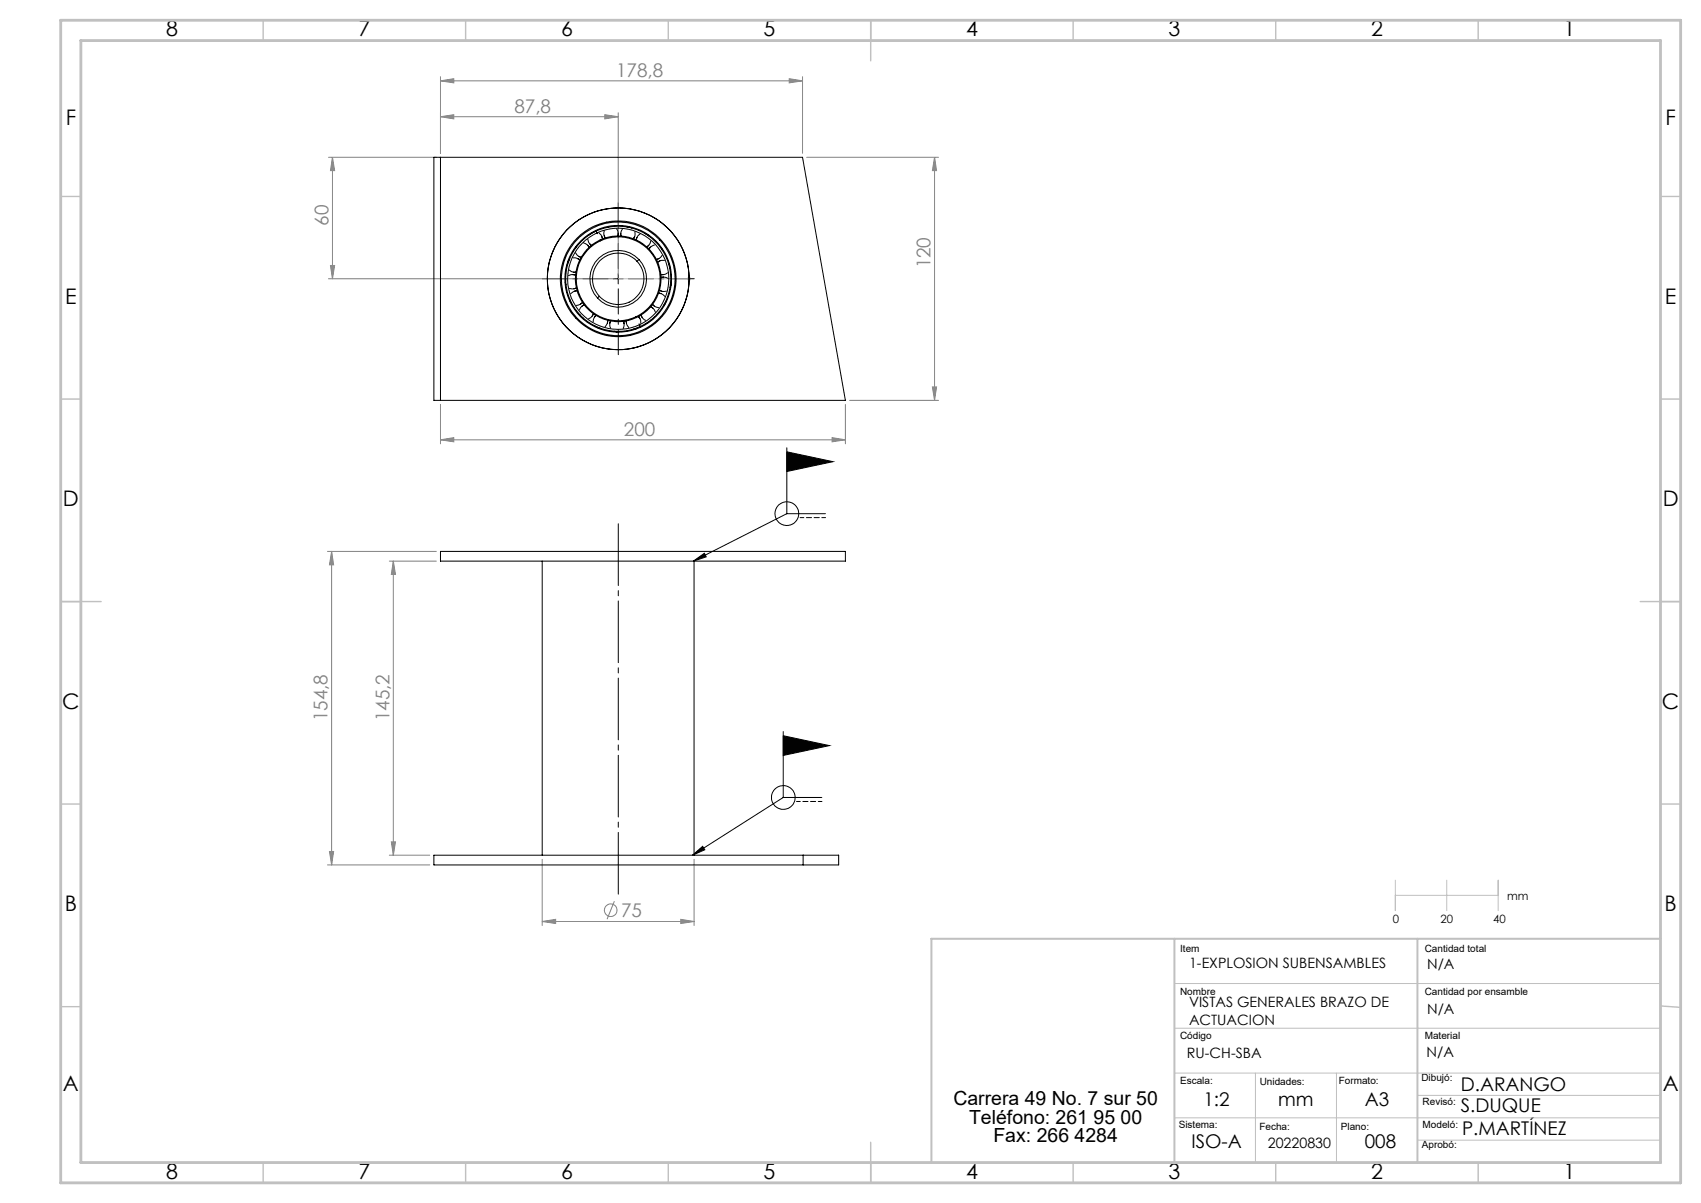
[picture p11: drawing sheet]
<svg xmlns="http://www.w3.org/2000/svg" width="420mm" height="297mm" viewBox="0 0 420 297" stroke-linecap="round" stroke-linejoin="round" font-family="sans-serif">
<g fill="none" stroke="#808080" stroke-width=".25">
<path d="M108.8 20l3.2-.6v1.1zM108.8 18.9v18.9M108.8 20h89.4M194.9 19.4l3.3 .6-3.3 .5zM198.2 18.9v18.9M81.1 38.8h26.6M82.1 38.8l.5 3.3h-1zM82.1 38.8v30M108.8 28.8l3.2-.5v1zM108.8 28.8h43.8M149.3 28.3l3.3 .5-3.3 .5zM152.6 27.8v40"/>
<path d="M199.2 38.8h32.5M230.8 38.8l.4 3.3h-1zM230.8 38.8v60M81.1 68.8h70.6M81.6 65.5h1l-.5 3.3zM108.8 99.8v9.8M208.7 99.8v9.8M209.8 98.8h21.9M230.2 95.5h1l-.4 3.3zM108.8 108.6l3.2-.5v1zM108.8 108.6h99.9M205.5 108.1l3.2 .5-3.2 .5z"/>
<path d="M80.9 136.1h26.8M81.9 136.1v77.4M81.9 136.1l.5 3.3h-1zM96.1 138.5h11.6M97.1 138.5v72.6M97.1 138.5l.5 3.3h-1zM80.9 213.5h25.2M81.4 210.2h1l-.5 3.3zM96.1 211.1h10M96.6 207.9h1l-.5 3.2zM133.9 212.2v16.3M171.4 212.2v16.3"/>
<path d="M133.9 227.5l3.3-.5v1zM133.9 227.5h37.5M151.7 222.5l-1.8 4.4M168.1 227l3.3 .5-3.3 .5z"/>
<circle cx="150.8" cy="224.7" r="1.56"/>
</g>
<g fill="none" stroke="#000" stroke-width=".25">
<path d="M151.4 68.8h2.5M152.6 67.6v2.5M194.3 111.5l11.4 2.5-11.4 2.4zM194.3 110.6v16.2M171.2 138.5l2.7-1.9 .5 .9zM194.3 126.8h9.5M194.3 126.8l-23.1 11.7M193.4 181.6l11.4 2.5-11.4 2.4zM193.4 196.9h9.5M193.4 196.9l-22.4 14.2M193.4 180.6v16.3M171 211.1l2.5-2.2 .5 .9z"/>
<circle cx="194.3" cy="126.8" r="2.92"/>
<circle cx="193.4" cy="196.9" r="2.92"/>
</g>
<g fill="none" stroke="#c0c0c0" stroke-width=".25">
<path d="M169.8 68.5l.7 .7M170.1 68.3v1M170.5 68.5l-.7 .7M170.6 68.8h-18M344.5 217.3v7.5M357.2 217.3v7.5M369.9 217.3v7.5M344.5 221h25.4M290 242.8h120M290 253.9h120M290 264.9h120M290 276h120"/>
<path d="M310 264.9v22.1M330 264.9v22.1M350 270.4h60M350 281.5h60"/>
</g>
<path d="M152.7 221.6v-93.1" fill="none" stroke="#000" stroke-width=".25" stroke-dasharray="15.2 1.3 1.3 1.3" stroke-dashoffset="-.9"/>
<path d="M150.2 68.8h-16.3M152.7 66.3v-16.2M152.7 71.3v16.3M155.2 68.8h16.2" fill="none" stroke="#000" stroke-width=".25" stroke-dasharray="15.2 1.3 1.3 1.3" stroke-dashoffset="9"/>
<path d="M203.8 127.8h-6.2M203 197.9h-6.3" fill="none" stroke="#000" stroke-width=".25" stroke-dasharray="1.3 .6" stroke-dashoffset=".4"/>
<g fill="none" stroke="#c0c0c0" stroke-width=".35">
<path d="M65 5v5M115 5v5M165 5v5M215 5v10M265 5v5M315 5v5M365 5v5M15 48.5h5M410 48.5h5M15 98.5h5M410 98.5h5M15 148.5h10"/>
<path d="M405 148.5h10M15 198.5h5M410 198.5h5M15 248.5h5M410 248.4l5 .3M65 287v5M115 287v5M165 287v5M215 282v10M265 287v5M315 287v5M365 287v5"/>
</g>
<path d="M290 231.8v55.2M350 231.8v55.2M410 231.8h-180v55.2" fill="none" stroke="#c0c0c0" stroke-width=".5"/>
<path d="M15 5h400v287h-400zM20 10h390v277h-390z" fill="none" stroke="#c0c0c0" stroke-width=".7"/>
<path d="M171.2 138.5l2.7-1.9 .5 .9zM194.3 111.5v4.9l11.4-2.4zM171 211.1l2.5-2.2 .5 .9zM193.4 181.6v4.9l11.4-2.4z" fill="#000"/>
<g fill="#808080">
<path d="M149.3 28.3l3.3 .5-3.3 .5zM108.8 28.8l3.2-.5v1z"/>
<path d="M81.6 65.5h1l-.5 3.3zM82.1 38.8l.5 3.3h-1z"/>
<path d="M194.9 19.4l3.3 .6-3.3 .5zM108.8 20l3.2-.6v1.1z"/>
<path d="M133.9 227.5l3.3-.5v1zM168.1 227l3.3 .5-3.3 .5zM108.8 108.6l3.2-.5v1zM205.5 108.1l3.2 .5-3.2 .5z"/>
<path d="M81.9 136.1l.5 3.3h-1zM81.4 210.2h1l-.5 3.3zM97.1 138.5l.5 3.3h-1zM96.6 207.9h1l-.5 3.2zM230.8 38.8l.4 3.3h-1zM230.2 95.5h1l-.4 3.3z"/>
</g>
<g fill="none" stroke="#000" stroke-width=".25">
<path d="M107.1 38.8h91.1l10.5 60h-101.6zM108.8 38.8v60M145.2 59.1l.3 1 .6 .5M146.7 57.3l-1.1 .7M147.1 56.9a13.2 13.2 0 0 0-6.4 17.5 13.2 13.2 0 0 0 17.5 6.4M147.1 56.9a13.2 13.2 0 0 1 17.5 6.4 13.2 13.2 0 0 1-6.4 17.5M147.1 56.9l.1 .1M147.2 57a13 13 0 0 1 17.2 6.4 13 13 0 0 1-6.3 17.2M147.2 57a13 13 0 0 0-6.3 17.3 13 13 0 0 0 17.2 6.3M147.2 57l.2 .5M147.4 57.5a12.5 12.5 0 0 1 16.6 6.1 12.5 12.5 0 0 1-6.1 16.6M147.4 57.5a12.5 12.5 0 0 0-6.1 16.6 12.5 12.5 0 0 0 16.6 6.1"/>
<path d="M147.4 57.5l.1 .2M147.9 57.5l.2 .2a1.57 1.57 0 0 1 .6 1.3M148.2 59.2a10.6 10.6 0 0 1 14 5.2 10.6 10.6 0 0 1-5.1 14M148.2 59.2a10.6 10.6 0 0 0-5.1 14.1 10.6 10.6 0 0 0 14 5.1M148.2 59.2l.1 .2M148.3 59.4a10.4 10.4 0 0 1 13.7 5.1 10.4 10.4 0 0 1-5 13.7M148.3 59.4a10.4 10.4 0 0 0-5 13.8 10.4 10.4 0 0 0 13.7 5M148.6 58.4l.2 .6M149.2 57.1l-.1 .2a1.59 1.59 0 0 0 .4 1.4M149.2 58.2l.2 .6M151.3 55.9l-1.3 .2M152.3 56.6l.3 1-.1 .7"/>
<path d="M152.6 57.6v.7M153.3 57.6l-.1 .7M153.7 56.6l-.3 .6v1.1M154.8 56l1.2 .3M156.7 58.4l-.2 .6M156.7 57.3l.1 .2a1.61 1.61 0 0 1-.4 1.4M157.3 58.6l-.3 .6M158 57.8l-.5 .4-.4 1.1M159.2 57.6l1.1 .7M160.7 59.5l-.2 .6-.8 .9M162.9 59.3a14 14 0 0 0-19.8-.8 14 14 0 0 0-.8 19.9M162.9 59.3a14 14 0 0 1-.7 19.8 14 14 0 0 1-19.9-.7"/>
<path d="M163.1 59.1l-.2 .2M139.7 69v1.3M140.5 64.3l-.4 1.2M140.6 66.7l.5 .4 1.1 .1M140.6 73.7l.5 1.2M141.5 67.8h.6M141.5 63.7h.7l.9 .5M141.6 67.2l.6 .1M142.1 68l-1.1-.2-.6 .2M142.2 62.5l.6 .7 .7 .3M142.3 71a1.66 1.66 0 0 1-1.7 .2M142.3 78.4l-.1 .2"/>
<path d="M142.3 71.2l-.6 .1M142.5 71.7l-.6 .2M142.5 71.8l-.7 .1-.8 .6M142.6 63.8l.6 .3M142.9 60.2l-.8 1M142.9 63.3l.5 .3M143.2 77.7l.9 .9M143.8 74.6l-.5 .5-1 .3M143.9 74.7l-.6 .4M144.1 60l1 .5 .4 .6M144.2 75.2l-.5 .4M144.3 75.3l-.6 .3-.6 .9"/>
<path d="M145.1 60.5l.4 .5M145.6 60.1l.4 .5M146.5 77.4l-.6 1-.6 .3M146.6 77.5l-.4 .5M147.1 77.8l-.3 .5M147.2 77.9l-.5 .5-.2 1M148 73.2l-.5 .4M150 79.1v.7l-.6 .8M150.1 79.1l-.1 .6M150.7 79.2l-.1 .6M150.8 79.3l-.2 .6 .1 1M153.9 79.3l.2 .7-.2 1"/>
<path d="M154 79.3l.1 .6M154.6 79.2l.1 .7M154.7 79.2v.7l.5 .9M157 78.2l.1 .2M157.3 64.5a6.4 6.4 0 0 0-9-.3 6.4 6.4 0 0 0-.3 9M157.3 64.5a6.4 6.4 0 0 1-.4 9 6.4 6.4 0 0 1-8.9-.3M157.6 78.2l.4 .5 .2 1.1M157.7 78.1l.3 .6M157.8 64.1a7 7 0 0 1-.4 9.9 7 7 0 0 1-9.9-.4M157.8 64.1a7 7 0 0 0-9.9-.4 7 7 0 0 0-.4 9.9M157.8 64.1l-.5 .4M157.8 79.9l.1 .3"/>
<path d="M158.2 77.8l.3 .5M158.3 77.7l.3 .7 .8 .7M160.2 60.6l-.4 .4M160.7 75.7l.6 .4 .5 .9M160.7 61l-.5 .4M160.7 75.7l.5 .4M161.1 75.2l.5 .4M161.1 75.1l.5 .5 1 .3M161.6 78.2l-1 .9M161.6 60.5l-.9 .5-.4 .5M162.6 72.4l1.1 .3 .4 .5M162.6 72.3l.6 .2"/>
<path d="M162.7 63.8l-.6 .3M162.8 71.7l.6 .2M162.8 71.6l.7 .3h1M162.8 60.8l.8 1M162.9 64.4l-.6 .3M163.2 68.6a1.55 1.55 0 0 1 1.7 .1M163.4 63.1l-.7 .7-.6 .2M163.8 67.8l-.6 .1M163.8 68.4h-.6M164 64.3l-1 .1-.6 .4M164.4 74.4l-.6 1.1M164.8 67.4l-.2 .1a1.6 1.6 0 0 1-1.4 .2"/>
<path d="M165.1 65l.3 1.2M165.6 69.7l-.1 1.3M147 80.5l.6 .4 .6 .1M151.6 81.8h1.3M157.6 80.8l-.6 .4-.6 .1M157.9 80.2l.2 .4M158.1 80.6l.1 .2M108.8 136.1h99.9v2.4h-99.9zM133.9 138.5v72.6M171.4 138.5v72.6M107.1 211.1h100v2.4h-100zM198.3 211.1v2.4"/>
<circle cx="152.6" cy="68.8" r="17.5"/>
<circle cx="152.6" cy="68.8" r="14.3"/>
</g>
<g font-size="5.3">
<text x="41" y="9">8</text>
<text x="88.5" y="9">7</text>
<text x="138.5" y="9">6</text>
<text x="188.5" y="9">5</text>
<text x="238.5" y="9">4</text>
<text x="288.5" y="9">3</text>
<text x="338.5" y="9">2</text>
<text x="386" y="9">1</text>
<text x="16.2" y="30.8">F</text>
<text x="411.2" y="30.8">F</text>
<text x="16.1" y="75">E</text>
<text x="411.1" y="75">E</text>
<text x="15.5" y="125">D</text>
<text x="410.5" y="125">D</text>
<text x="15.4" y="175">C</text>
<text x="410.4" y="175">C</text>
<text x="16" y="225">B</text>
<text x="411" y="225">B</text>
<text x="15.5" y="269.3">A</text>
<text x="410.5" y="269.3">A</text>
<text x="41" y="291">8</text>
<text x="88.5" y="291">7</text>
<text x="138.5" y="291">6</text>
<text x="188.5" y="291">5</text>
<text x="238.5" y="291">4</text>
<text x="288.5" y="291">3</text>
<text x="338.5" y="291">2</text>
<text x="386" y="291">1</text>
</g>
<g font-size="4.8">
<text x="235.4" y="272.9">Carrera 49 No. 7 sur 50</text>
<text x="239.3" y="277.4">Teléfono: 261 95 00</text>
<text x="245.3" y="281.9">Fax: 266 4284</text>
</g>
<g font-size="4.7" fill="#808080">
<text x="152.1" y="18.9">178,8</text>
<text x="127" y="27.8">87,8</text>
<text x="81.1" y="55.7" transform="rotate(-90 81.1 55.7)">60</text>
<text x="229.8" y="66.3" transform="rotate(-90 229.8 66.3)">120</text>
<text x="154.1" y="107.5">200</text>
<text x="80.9" y="178.1" transform="rotate(-90 80.9 178.1)">154,8</text>
<text x="96.1" y="178.1" transform="rotate(-90 96.1 178.1)">145,2</text>
<text x="153.4" y="226.4">75</text>
</g>
<g font-size="4.7">
<text x="360.7" y="269.2">D.ARANGO</text>
<text x="297.2" y="272.9">1:2</text>
<text x="315.6" y="272.9">mm</text>
<text x="337" y="272.9">A3</text>
<text x="360.7" y="274.6">S.DUQUE</text>
<text x="361" y="280.2">P.MARTÍNEZ</text>
<text x="294.2" y="283.5">ISO-A</text>
<text x="337" y="283.5">008</text>
</g>
<g font-size="3.5">
<text x="293.6" y="239.1">1-EXPLOSION SUBENSAMBLES</text>
<text x="352.4" y="239.2">N/A</text>
<text x="293.6" y="248.6">VISTAS GENERALES BRAZO DE</text>
<text x="352.4" y="250.2">N/A</text>
<text x="293.6" y="253.1">ACTUACION</text>
<text x="293.1" y="261.2">RU-CH-SBA</text>
<text x="352.2" y="261.1">N/A</text>
<text x="313" y="283.5">20220830</text>
</g>
<g font-size="2.8">
<text x="343.9" y="227.8">0</text>
<text x="355.7" y="227.8">20</text>
<text x="368.7" y="227.8">40</text>
<text x="372.2" y="222.3">mm</text>
</g>
<g font-size="2.5">
<text x="291.4" y="235.1">Item</text>
<text x="351.8" y="235.1">Cantidad total</text>
<text x="291.4" y="245.5">Nombre</text>
<text x="351.8" y="245.5">Cantidad por ensamble</text>
<text x="291.4" y="256.5">Código</text>
<text x="351.8" y="256.5">Material</text>
<text x="291.4" y="267.7">Escala:</text>
<text x="311" y="267.8">Unidades:</text>
<text x="330.6" y="267.7">Formato:</text>
<text x="351" y="267">Dibujó:</text>
<text x="351.3" y="272.9">Revisó:</text>
<text x="291" y="278.4">Sistema:</text>
<text x="311" y="279">Fecha:</text>
<text x="331.1" y="279">Plano:</text>
<text x="351.3" y="278.4">Modeló:</text>
<text x="351.1" y="283.5">Aprobó:</text>
</g>
</svg>
